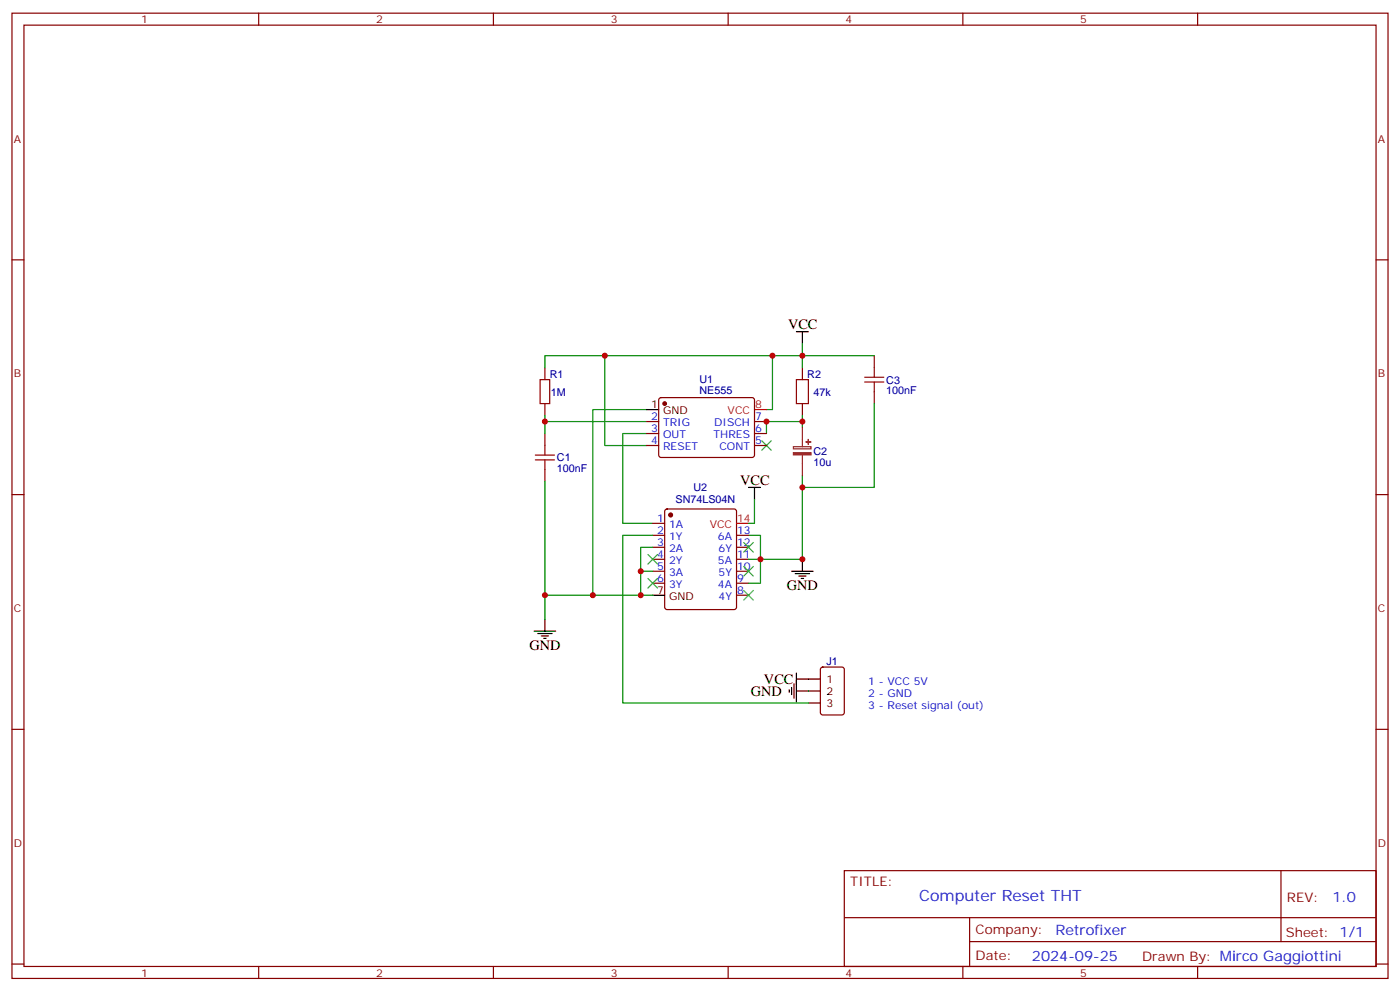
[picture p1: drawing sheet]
<svg xmlns="http://www.w3.org/2000/svg" width="412mm" height="295mm" viewBox="0 0 412 295" stroke-linecap="round" stroke-linejoin="round" font-family="sans-serif">
<g fill="none" stroke="#870000" stroke-width=".35">
<path d="M3.5 3.9h405.4v284.3h-405.4zM7.1 7.4h398.2v277.3h-398.2zM76.2 3.9v3.5M145.3 3.9v3.5M214.5 3.9v3.5M283.6 3.9v3.5M352.8 3.9v3.5M3.5 76.6h3.6M405.3 76.6h3.6M160.5 108.3v3.5M160.5 118.9v3.5M194.3 117.3l.4-.2 27.1 .1 .4 .6v16.5l-.7 .5-27-.1-.5-.6v-16.3z"/>
<path d="M236.4 108.3v3.5M236.4 118.9v3.5M257.5 104.8v3.5M257.5 115.4v3.5M160.5 127.7v3.5M160.5 138.3v3.5M190.5 124.2h3.5M190.5 127.7h3.5M190.5 131.2h3.5M222.2 124.2h3.6M222.2 127.7h3.6M222.2 131.2h3.6"/>
<path d="M3.5 145.7h3.6M192.3 154.2h3.5M192.3 157.7h3.5M196 150.1l.5-.2h19.8l.5 .2 .2 .5v28.3l-.3 .5-.4 .2h-19.8l-.5-.3-.2-.4v-28.3zM217 157.7h3.5M405.3 145.7h3.6M192.3 161.2h3.5M192.3 164.7h3.5M192.3 168.3h3.5M192.3 171.8h3.5M217 161.2h3.5M217 164.7h3.5"/>
<path d="M217 168.3h3.5M217 171.8h3.5M217 175.3h3.5M241.9 196.7l.5-.2h5.6l.7 .4v13l-.5 .7h-5.8l-.7-.5v-12.9zM3.5 214.8h3.6M405.3 214.8h3.6M248.7 256.5h156.6v28.2h-156.6zM377.3 256.5v20.9M248.7 270.3h156.5M285.6 277.4h119.6M285.6 270.3v14.1M3.5 284h3.6"/>
<path d="M76.2 284.7v3.5M145.3 284.7v3.5M214.5 284.7v3.5M283.6 284.7v3.5M352.8 284.7v3.5M405.3 284h3.6"/>
</g>
<path d="M159.1 111.8h2.8v7.1h-2.8zM234.6 111.8h3.5v7.1h-3.5zM254.7 111.1h5.6M254.7 112.5h5.6M257.5 108.3v2.8M257.5 112.5v2.9M157.7 134.1h5.6M157.7 135.5h5.6M160.5 131.2v2.9M160.5 135.5v2.8" fill="none" stroke="#a10000" stroke-width=".35"/>
<g fill="none" stroke="#000" stroke-width=".35">
<path d="M234.6 97.7h3.5M236.4 97.7v3.5M190.5 120.6h3.5M220.5 143.6h3.5M222.2 143.6v3.5M192.3 175.3h3.5M233.2 168.3h6.3M234.2 169h4.3M235.3 169.7h2.1M236 170.4h.7M236.4 164.7v3.6M157.3 185.9h6.4"/>
<path d="M158.4 186.6h4.2M159.5 187.3h2.1M160.2 188h.7M160.5 182.4v3.5M234.6 198.3v8.4M232.5 203.2v.7M233.2 202.5v2.1M233.9 201.4v4.3M234.6 200h7.1M234.6 203.6h7.1M238.1 207.1h3.6"/>
</g>
<g fill="none" stroke="#008700" stroke-width=".35">
<path d="M178.2 104.8v26.4h12.3M227.5 104.8v15.8h-1.7M236.4 101.2v7.1M257.5 104.8h-97v3.5M257.5 118.9v24.7h-21.1M160.5 122.4v1.8h30M160.5 124.2v3.5M190.5 120.6h-15.9v54.7M190.5 127.7h-7.1v26.5h8.9M236.4 122.4v1.8h-10.6v3.5M236.4 124.2v1.7M160.5 141.8v40.6"/>
<path d="M192.3 157.7h-8.9v49.4h54.7M222.2 147.1v7.1h-1.7M236.4 140.1v24.6h-12.4v-7h-3.5M160.5 175.3h31.8M188.7 168.3v7M192.3 161.2h-3.6v7.1h3.6M220.5 164.7h3.5v7.1h-3.5"/>
</g>
<path d="M224.4 129.8l2.8 2.8M227.2 129.8l-2.8 2.8M219.1 159.8l2.8 2.8M221.9 159.8l-2.8 2.8M190.9 163.3l2.8 2.9M190.9 170.4l2.8 2.8M193.7 163.3l-2.8 2.9M193.7 170.4l-2.8 2.8M219.1 173.9l2.8 2.8M219.1 166.9l2.8 2.8M221.9 173.9l-2.8 2.8M221.9 166.9l-2.8 2.8" fill="none" stroke="#3c3" stroke-width=".35"/>
<g fill="#870000" stroke="#870000" stroke-width=".35">
<circle cx="197.6" cy="151.7" r=".53"/>
<circle cx="195.8" cy="118.9" r=".53"/>
</g>
<path d="M222.2 120.6h3.6M217 154.2h3.5" fill="none" stroke="#f00" stroke-width=".35"/>
<path d="M233.7 131.6h5.2v.6h-5.2zM236.4 125.9v5.7M236.4 134.1v6" fill="none" stroke="#8c2424" stroke-width=".35"/>
<g fill="#8c2424" stroke="#8c2424" stroke-width=".35">
<path d="M233.7 133.3h5.2v.7h-5.2z"/>
<path d="M237.4 130.2h1.4z"/>
<path d="M238.1 129.5v1.4z"/>
</g>
<g fill="#c00">
<circle cx="236.4" cy="124.2" r=".88"/>
<circle cx="227.5" cy="104.8" r=".88"/>
<circle cx="160.5" cy="124.2" r=".88"/>
<circle cx="178.2" cy="104.8" r=".88"/>
<circle cx="236.4" cy="104.8" r=".88"/>
<circle cx="236.4" cy="143.6" r=".88"/>
<circle cx="160.5" cy="175.3" r=".88"/>
<circle cx="174.6" cy="175.3" r=".88"/>
<circle cx="188.7" cy="175.3" r=".88"/>
<circle cx="188.7" cy="168.3" r=".88"/>
<circle cx="225.8" cy="124.2" r=".88"/>
<circle cx="236.4" cy="164.7" r=".88"/>
<circle cx="224" cy="164.7" r=".88"/>
</g>
<text font-size="4.6" fill="#00f" x="270.8" y="265.5">Computer Reset THT</text>
<g font-size="4.2">
<text x="232.1" y="97">VCC</text>
<text x="218" y="142.9">VCC</text>
<text x="231.8" y="173.9">GND</text>
<text x="155.9" y="191.6">GND</text>
<text x="225" y="201.4">VCC</text>
<text x="221.2" y="205">GND</text>
</g>
<g font-size="4.2" fill="#00f">
<text x="392.5" y="265.7">1.0</text>
<text x="310.9" y="275.3">Retrofixer</text>
<text x="304" y="283.1">2024-09-25</text>
</g>
<g font-size="3.9" fill="#800">
<text x="250.5" y="261.1">TITLE:</text>
<text x="379.1" y="265.7">REV:</text>
<text x="287.4" y="275.3">Company:</text>
<text x="378.7" y="275.9">Sheet: 1/1</text>
<text x="287.4" y="282.9">Date:</text>
<text x="336.4" y="283">Drawn By: Mirco Gaggiottini</text>
</g>
<g font-size="3.2" fill="#800">
<text x="41.6" y="6.9">1</text>
<text x="110.8" y="6.9">2</text>
<text x="179.9" y="6.9">3</text>
<text x="249.1" y="6.9">4</text>
<text x="318.2" y="6.9">5</text>
<text x="4.1" y="42">A</text>
<text x="405.9" y="42">A</text>
<text x="4.1" y="111.1">B</text>
<text x="405.9" y="111.1">B</text>
<text x="4.1" y="180.3">C</text>
<text x="405.9" y="180.3">C</text>
<text x="4.1" y="249.4">D</text>
<text x="405.9" y="249.4">D</text>
<text x="41.6" y="287.7">1</text>
<text x="110.8" y="287.7">2</text>
<text x="179.9" y="287.7">3</text>
<text x="249.1" y="287.7">4</text>
<text x="318.2" y="287.7">5</text>
</g>
<g font-size="3.2" fill="#000080">
<text x="161.9" y="111.2">R1</text>
<text x="206" y="112.9">U1</text>
<text x="237.8" y="111.2">R2</text>
<text x="261.1" y="113">C3</text>
<text x="162.3" y="116.5">1M</text>
<text x="206" y="116.1">NE555</text>
<text x="239.6" y="116.5">47k</text>
<text x="261.1" y="116.2">100nF</text>
<text x="164" y="135.9">C1</text>
<text x="239.6" y="137.3">10u</text>
<text x="239.6" y="134.1">C2</text>
<text x="164" y="139.1">100nF</text>
<text x="199" y="148.3">SN74LS04N</text>
<text x="204.3" y="144.8">U2</text>
<text x="243.4" y="195.9">J1</text>
</g>
<g font-size="3.2" fill="#00f">
<text x="191.8" y="123.8">2</text>
<text x="195.3" y="125.6">TRIG</text>
<text x="210.4" y="125.6">DISCH</text>
<text x="222.4" y="123.8">7</text>
<text x="191.8" y="130.9">4</text>
<text x="191.8" y="127.4">3</text>
<text x="195.3" y="129.1">OUT</text>
<text x="210.2" y="129.1">THRES</text>
<text x="222.4" y="127.4">6</text>
<text x="222.4" y="130.9">5</text>
<text x="195.3" y="132.6">RESET</text>
<text x="211.9" y="132.6">CONT</text>
<text x="193.6" y="153.8">1</text>
<text x="197.1" y="155.6">1A</text>
<text x="193.6" y="157.3">2</text>
<text x="193.6" y="160.9">3</text>
<text x="197.1" y="159.1">1Y</text>
<text x="211.5" y="159.1">6A</text>
<text x="217.1" y="160.9">12</text>
<text x="217.1" y="157.3">13</text>
<text x="193.6" y="164.4">4</text>
<text x="193.6" y="167.9">5</text>
<text x="197.1" y="162.6">2A</text>
<text x="197.1" y="166.2">2Y</text>
<text x="211.5" y="166.2">5A</text>
<text x="211.7" y="162.6">6Y</text>
<text x="217.1" y="167.9">10</text>
<text x="217.1" y="164.4">11</text>
<text x="193.6" y="171.4">6</text>
<text x="197.1" y="169.7">3A</text>
<text x="197.1" y="173.2">3Y</text>
<text x="211.5" y="173.2">4A</text>
<text x="211.7" y="169.7">5Y</text>
<text x="217.1" y="171.4">9</text>
<text x="211.7" y="176.7">4Y</text>
<text x="217.1" y="175">8</text>
<text x="255.8" y="201.8">1 - VCC 5V</text>
<text x="255.8" y="205.3">2 - GND</text>
<text x="255.8" y="208.8">3 - Reset signal (out)</text>
</g>
<g font-size="3.2">
<text x="191.8" y="120.3">1</text>
<text x="195.3" y="122.1">GND</text>
<text x="193.6" y="175">7</text>
<text x="197.1" y="176.7">GND</text>
<text x="243.4" y="201.1">1</text>
<text x="243.4" y="208.1">3</text>
<text x="243.4" y="204.6">2</text>
</g>
<g font-size="3.2" fill="#f00">
<text x="214.3" y="122.1">VCC</text>
<text x="222.4" y="120.3">8</text>
<text x="209.1" y="155.6">VCC</text>
<text x="217.1" y="153.8">14</text>
</g>
</svg>
